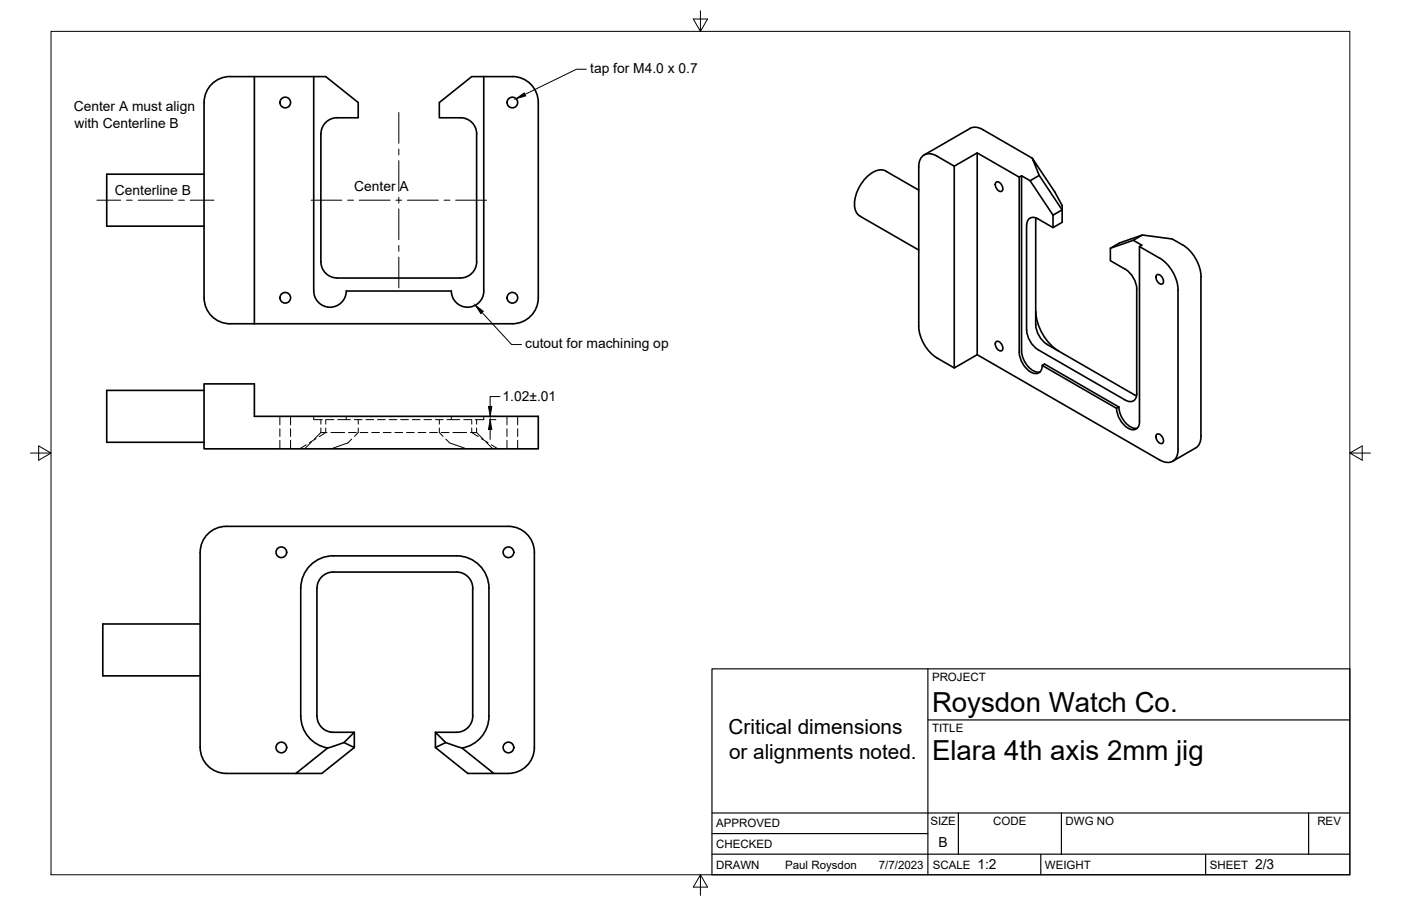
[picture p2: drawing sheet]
<svg xmlns="http://www.w3.org/2000/svg" width="432mm" height="279mm" viewBox="0 0 432 279" stroke-linecap="round" stroke-linejoin="round" font-family="sans-serif">
<!-- layer: Visible -->
<g fill="none" stroke="#000" stroke-width=".51">
<path d="M70.9 23.6h29.5l10 8v4.7h-6.5a5 5 0 0 0-5 5M70.9 23.6a8 8 0 0 0-8 8v60.2a8 8 0 0 0 8 8h87a8 8 0 0 0 8-8v-60.2a8 8 0 0 0-8-8M78.4 23.6v76.2M96.7 23.6v66.1a5 5 0 0 0 5 5 5 5 0 0 0 5-5h32.4a5 5 0 0 0 5 5 5 5 0 0 0 5-5v-66.1M149.1 23.6h-3.7l-10 8v4.7h6.5a5 5 0 0 1 5 5M149.1 23.6h8.8M62.9 53.7h-30v16h30M98.9 41.3v39.4M146.9 41.3v39.4M273 52.8l10.2 5.8M273 52.7a5.3 5.3 0 0 0-5.9 2 11.2 11.2 0 0 0-3.4 10.3l.8 1.2 .5 .4 18.2 10.5M284.8 47.8l14.2-8.2 1.5-.4 1.2 .2 1.3 .6 15.2 8.8"/>
<path d="M294.1 51.2v62.3l7.1-4.1M301.2 47.2v62.2l56.2 32.5a3.5 3.5 0 0 0 4 .3 3.5 3.5 0 0 0 1.7-3.6M307 56.2a1.82 1.82 0 0 1 2 2.4 1 1 0 0 1-1 .4 1 1 0 0 1-.8-.7l-.2-.5a1.48 1.48 0 0 1 0-1.6zM314.1 54.6v54M314.9 54.2v54a7.3 7.3 0 0 0 4.6 6.5h1M317.5 55.7l-2.6-1.5-.8 .4-12.9-7.4-7.1 4-5.3-3a3.4 3.4 0 0 0-4-.4 3.4 3.4 0 0 0-1.6 3.6v49.2a12.5 12.5 0 0 0 5.6 9.8M320.3 54.1l-2.8 1.6 7 10.6M316.4 69.6v32.1M319.3 67.2l-.1 32.9a7.9 7.9 0 0 0 3.6 6.1l27.5 15.9M320 67.5l4.5 2.7 2.9-1.6v-5.2l-2.3-4.2-6.9-10.4 2.1 5.3 7.1 10.6-2.9 1.6v3.9M320 67.5a2.16 2.16 0 0 0-2.5-.2 2.16 2.16 0 0 0-1.1 2.3M342.2 76.6l7.1-2.5 2.6 1.5-.7 .4v54a2.15 2.15 0 0 1-1 2.3 2.15 2.15 0 0 1-2.5-.2 7.8 7.8 0 0 1-3.6-6.2"/>
<path d="M351.2 76l6.2 3.6a12.5 12.5 0 0 1 5.7 9.8M352.1 72.5l-2.8 1.6M364.5 75.5l-3.2-1.8-9.2-1.2-7.1 2.4-2.8 1.7v3.8l4.6 2.6a7.7 7.7 0 0 1 3.6 6.2v32.1a2.14 2.14 0 0 1-1.1 2.3 2.14 2.14 0 0 1-2.5-.2l-26.8-15.5M364.5 75.5a12.5 12.5 0 0 1 5.7 9.8M98.9 80.7a5 5 0 0 0 5 5h38a5 5 0 0 0 5-5M319.2 96a15.6 15.6 0 0 0 7.1 12.3M356.5 84.8a1.82 1.82 0 0 1 2 2.4 1 1 0 0 1-1 .4 1 1 0 0 1-.8-.8l-.2-.4a1.48 1.48 0 0 1 0-1.6zM363.1 89.4v49.2M370.1 85.3l.1 49.2-.2 1.4-.4 1.1-1.1 1.2M62.9 118.4h15.5v10h87.5v10h-103zM288.8 110.4l5.3 3.1M307 105.4a1.82 1.82 0 0 1 2 2.4 1 1 0 0 1-1 .4 1 1 0 0 1-.8-.8l-.2-.4a1.48 1.48 0 0 1 0-1.6z"/>
<path d="M314.1 108.6a7.2 7.2 0 0 0 5 6.6 2.1 2.1 0 0 0 2.1-2.5M316.4 101.7a7.8 7.8 0 0 0 3.6 6.2M321.2 112.7l.7-.4 22.9 13.2-.7 .4zM62.9 120.4h-30v16h30M344.9 125.5a7.3 7.3 0 0 0 4.6 6.6l1-.1M356.5 134a1.82 1.82 0 0 1 2 2.4 1 1 0 0 1-1 .4 1 1 0 0 1-.8-.8l-.2-.4a1.48 1.48 0 0 1 0-1.6zM368.5 138.2l-7.1 4M61.7 170.3v60.2M102.7 176.4h38M102.7 176.4a5 5 0 0 0-5 5M140.7 176.4a5 5 0 0 1 5 5M164.7 170.3a8 8 0 0 0-8-8h-87a8 8 0 0 0-8 8"/>
<path d="M164.7 170.3v60.2a8 8 0 0 1-8 8M61.7 192.4h-30v16h30M92.7 181.4v39.4a10 10 0 0 0 8.3 9.9M97.7 181.4v39.4a5 5 0 0 0 5 5h6.5l-3.2 3.2-5 1.7M145.7 181.4v39.4a5 5 0 0 1-5 5h-6.5M150.7 181.4v39.4a10 10 0 0 1-8.3 9.9M150.7 181.4a10 10 0 0 0-10-10h-38a10 10 0 0 0-10 10M61.7 230.5a8 8 0 0 0 8 8M69.7 238.5h21.5M109.2 225.8v4.7l-3.2-1.5M109.2 230.5l-10 8h-8l9.8-7.8M134.2 230.5l3.2-1.5 5 1.7 9.8 7.8h-8z"/>
<path d="M137.4 229l-3.2-3.2v4.7M152.2 238.5h4.5"/>
<circle cx="87.9" cy="31.6" r="1.64"/>
<circle cx="157.9" cy="31.6" r="1.64"/>
<circle cx="87.9" cy="91.8" r="1.64"/>
<circle cx="157.9" cy="91.8" r="1.64"/>
<circle cx="86.7" cy="170.3" r="1.64"/>
<circle cx="156.7" cy="170.3" r="1.64"/>
<circle cx="86.7" cy="230.5" r="1.64"/>
<circle cx="156.7" cy="230.5" r="1.64"/>
</g>
<!-- layer: Hidden -->
<g fill="none" stroke="#000" stroke-width=".31">
<path d="M86.3 128.4v2.6M86.3 132.2v2.4M86.3 135.8v2.6M89.6 128.4v2.6M89.6 132.2v2.4M89.6 135.8v2.6M94.4 137.2l-2 1.2M96 136.3l-2.1 2.1M96.7 128.4v1h2.6M97.4 135.3l-2 1.2M98.9 133.4h1.9M98.9 133.4l-2.1 2.1"/>
<path d="M98.9 129.4v1.4M98.9 132v1.4M100.4 132v1.4l-2 1.2M100.4 129.4v1.4M100.5 129.4h2.4M102 133.4h4.2M104.1 129.4h2.6M106.7 129.4h1.3M106.7 128.4v1M107.4 133.4h2.4M108.4 135.4l-1.2 1.2-5 1.8M109.2 129.4h2.4"/>
<path d="M110.4 132v1.4l-1.2 1.2M110.4 129.4v1.4M111 133.4h2.4M112.8 129.4h2.4M114.6 133.4h2.3M116.4 129.4h2.3M118.1 133.4h2.4M119.9 129.4h2.4M121.7 133.4h2.4M123.5 129.4h2.4M125.3 133.4h2.4M127.1 129.4h2.4"/>
<path d="M128.9 133.4h2.3M130.6 129.4h2.4M132.4 133.4h2.4M134.2 129.4h2.4M135.4 132v1.4l1.2 1.2M135.4 129.4v1.4M136 133.4h2.4M137.4 135.4l1.2 1.2 5 1.8M137.8 129.4h1.3M139.1 128.4v1h2.6M139.6 133.4h4.2M142.9 129.4h2.4"/>
<path d="M145 133.4h1.9M145.4 132v1.4l2 1.2M145.4 129.4v1.4M146.9 133.4l2.1 2.1M146.9 129.4v1.4M146.9 132v1.4M148.4 135.3l2 1.2M149.1 128.4v1h-2.6M149.8 136.3l2.1 2.1M151.4 137.2l2 1.2M156.3 128.4v2.6M156.3 132.2v2.4"/>
<path d="M156.3 135.8v2.6M159.6 128.4v2.6M159.6 132.2v2.4M159.6 135.8v2.6"/>
</g>
<!-- layer: Border -->
<path d="M15.7 9.7h400.3v260.1h-400.3zM215.9 3.3v6.4l-2.2-3.8h4.4l-2.2 3.8M9.4 139.7h6.3l-3.8-2.2v4.4l3.8-2.2M416 139.7l3.8 2.2v-4.4l-3.8 2.2h6.4M215.9 269.8l2.2 3.8h-4.4l2.2-3.8v6.3" fill="none" stroke="#000" stroke-width=".31"/>
<!-- layer: Titleblock -->
<path d="M219.4 206.3h196.6v63.5h-196.6zM286 206.3v63.5M286 222h130M219.4 257.1h66.6M219.4 250.7h196.6M295.4 250.7v12.7M327.1 250.7v12.7M403.3 250.7v12.7M219.4 263.4h196.6M320.8 263.4v6.4M371.6 263.4v6.4" fill="none" stroke="#000" stroke-width=".36"/>
<!-- layer: Leaders -->
<path d="M159 30.5l2.6-1.8 .4 .9zM146.5 94.1l2.4 1.9-.7 .7z" fill="#000" stroke="#000" stroke-width=".31"/>
<path d="M180.7 21.4h-3l-15.9 7.7M148.6 96.4l9.1 9.9h3" fill="none" stroke="#000" stroke-width=".31"/>
<!-- layer: Smart Centers -->
<g fill="none" stroke="#000" stroke-width=".31">
<path d="M122.9 34.7v9.5M122.9 46v1.8M122.9 49.6v9.5M29.9 61.7h7.3M39 61.7h1.8M42.6 61.7h10.7M55.1 61.7h1.7M58.6 61.7h7.4M95.9 61.7h9.5M107.1 61.7h1.8M110.7 61.7h9.5M122 61.7h1.8"/>
<path d="M122.9 60.9v1.7M122.9 64.4v9.5M122.9 75.7v1.8M122.9 79.3v9.5M125.6 61.7h9.5M136.9 61.7h1.8M140.4 61.7h9.6"/>
</g>
<!-- layer: FD_Dimensions -->
<path d="M150.9 129.4h1.9M150.9 128.4h1.9M151.1 132.5v3M154.1 122.3h-3v3" fill="none" stroke="#000" stroke-width=".31"/>
<path d="M151.1 129.4l.5 3.1h-1zM150.6 125.3h1l-.5 3.1z" fill="#000" stroke="#000" stroke-width=".31"/>
<g font-size="8.5">
<text x="287.3" y="219.5">Roysdon Watch Co.</text>
<text x="287.3" y="234.5">Elara 4th axis 2mm jig</text>
</g>
<g font-size="6.4">
<text x="224.6" y="226.4">Critical dimensions</text>
<text x="224.7" y="234.1">or alignments noted.</text>
</g>
<g font-size="4.3">
<text x="181.9" y="22.5">tap for M4.0 x 0.7</text>
<text x="22.7" y="34.2">Center A must align</text>
<text x="22.9" y="39.3">with Centerline B</text>
<text x="109.2" y="58.8">Center A</text>
<text x="35.4" y="60">Centerline B</text>
<text x="161.8" y="107.4">cutout for machining op</text>
<text x="154.9" y="123.8">1.02±.01</text>
<text x="289.3" y="261.2">B</text>
<text x="301.2" y="268.1">1:2</text>
<text x="386.8" y="268.1">2/3</text>
</g>
<g font-size="3.5">
<text x="287.3" y="210.1">PROJECT</text>
<text x="287.3" y="225.8">TITLE</text>
<text x="220.7" y="255.2">APPROVED</text>
<text x="286.7" y="254.5">SIZE</text>
<text x="306.1" y="254.5">CODE</text>
<text x="328.4" y="254.5">DWG NO</text>
<text x="406" y="254.5">REV</text>
<text x="220.7" y="261.5">CHECKED</text>
<text x="220.7" y="267.9">DRAWN</text>
<text x="242" y="267.9">Paul Roysdon</text>
<text x="270.9" y="267.9">7/7/2023</text>
<text x="287.5" y="267.9">SCALE</text>
<text x="322.1" y="267.9">WEIGHT</text>
<text x="372.9" y="267.9">SHEET</text>
</g>
</svg>
